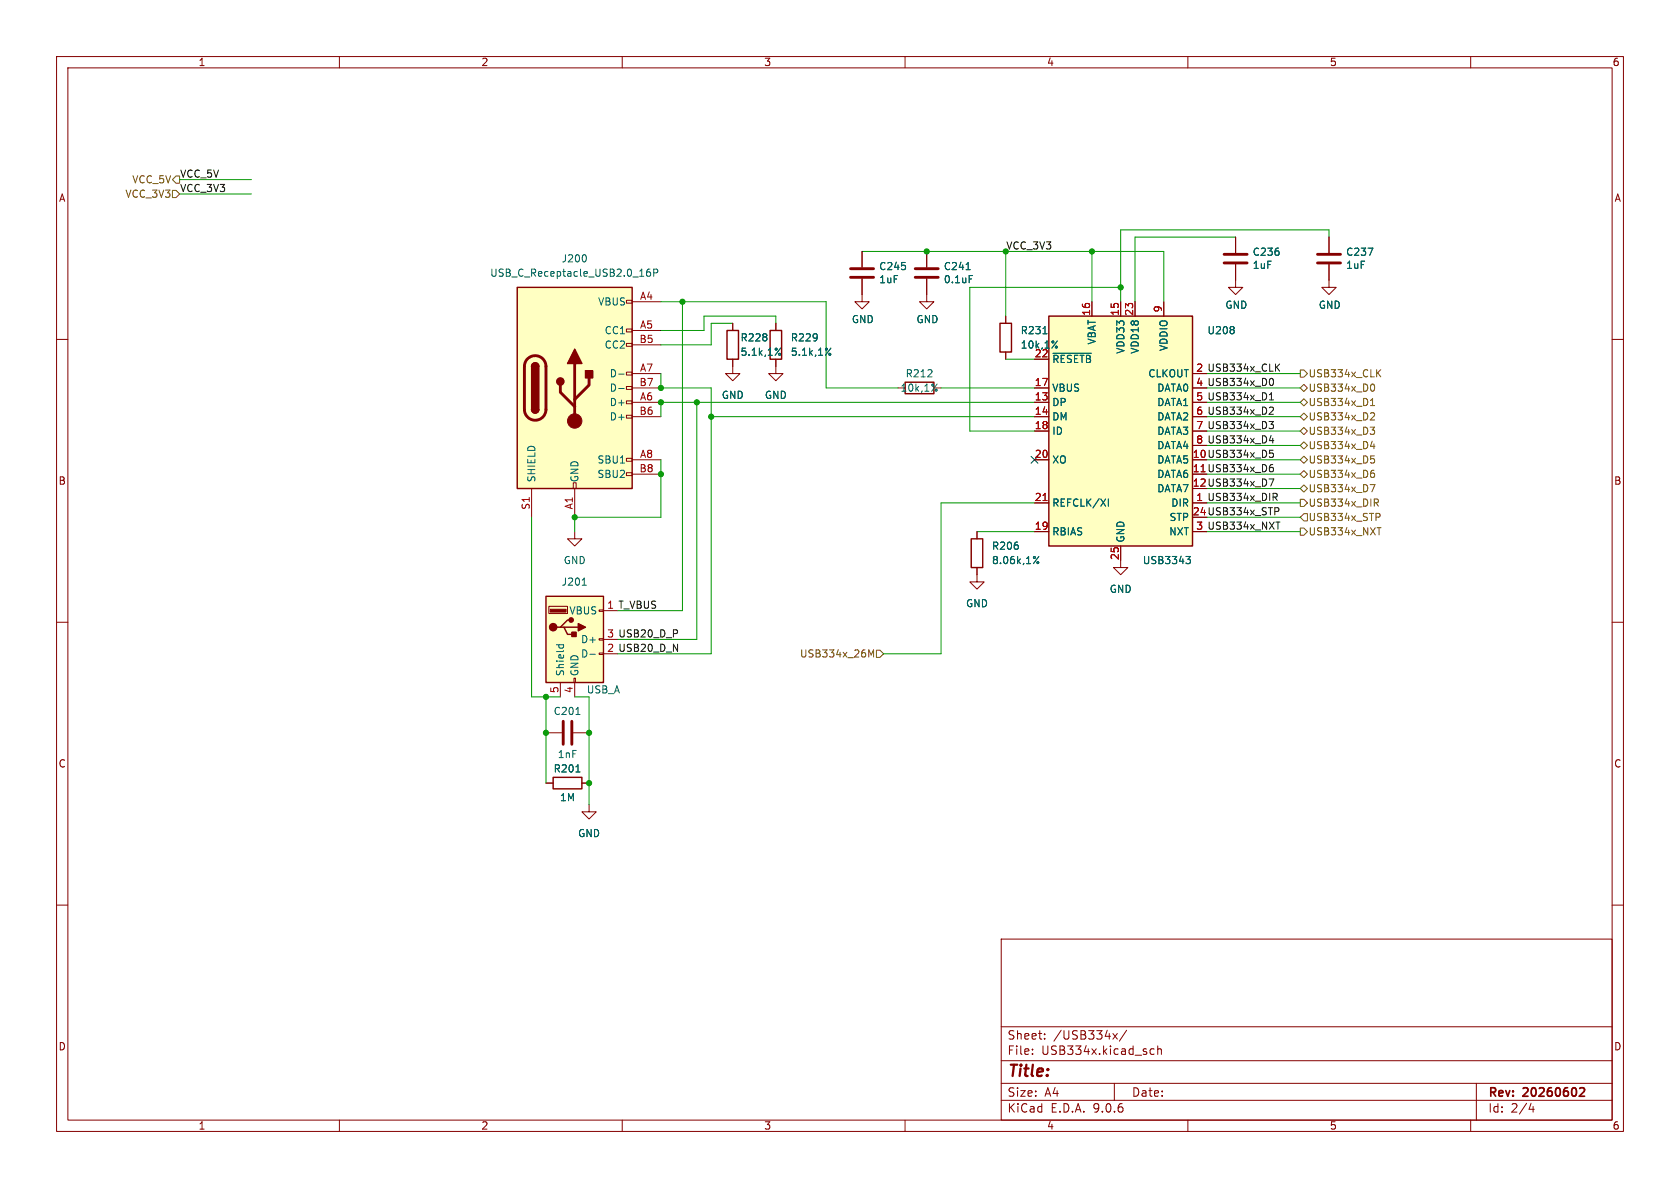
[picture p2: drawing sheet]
(kicad_sch
 (version 20250114)
 (generator "eeschema")
 (generator_version "9.0")
 (paper "A4")
 (title_block
  (rev "20260602"))
 (lib_symbols
  (symbol "Connector:USB_A"
   (pin_names
    (offset 1.016)) (exclude_from_sim no) (in_bom yes) (on_board yes)
   (property "Reference" "J" (at -5.08 11.43 0) (effects (font (size 1.27 1.27)) (justify left)))
   (property "Value" "USB_A" (at -5.08 8.89 0) (effects (font (size 1.27 1.27)) (justify left)))
   (property "Footprint" "" (at 3.81 -1.27 0) (effects (font (size 1.27 1.27)) (hide yes)))
   (property "Datasheet" "~" (at 3.81 -1.27 0) (effects (font (size 1.27 1.27)) (hide yes)))
   (property "Description" "USB Type A connector" (at 0 0 0) (effects (font (size 1.27 1.27)) (hide yes)))
   (symbol "USB_A_0_1"
    (rectangle (start -5.08 -7.62) (end 5.08 7.62) (stroke (width 0.254) (type default)) (fill (type background)))
    (circle (center -3.81 2.159) (radius 0.635) (stroke (width 0.254) (type default)) (fill (type outline)))
    (polyline (pts (xy -3.175 2.159) (xy -2.54 2.159) (xy -1.27 3.429) (xy -0.635 3.429)) (stroke (width 0.254) (type default)) (fill (type none)))
    (polyline (pts (xy -2.54 2.159) (xy -1.905 2.159) (xy -1.27 0.889) (xy 0 0.889)) (stroke (width 0.254) (type default)) (fill (type none)))
    (rectangle (start -1.524 4.826) (end -4.318 5.334) (stroke (width 0) (type default)) (fill (type outline)))
    (rectangle (start -1.27 4.572) (end -4.572 5.842) (stroke (width 0) (type default)) (fill (type none)))
    (circle (center -0.635 3.429) (radius 0.381) (stroke (width 0.254) (type default)) (fill (type outline)))
    (rectangle (start -0.127 -7.62) (end 0.127 -6.858) (stroke (width 0) (type default)) (fill (type none)))
    (rectangle (start 0.254 1.27) (end -0.508 0.508) (stroke (width 0.254) (type default)) (fill (type outline)))
    (polyline (pts (xy 0.635 2.794) (xy 0.635 1.524) (xy 1.905 2.159) (xy 0.635 2.794)) (stroke (width 0.254) (type default)) (fill (type outline)))
    (rectangle (start 5.08 4.953) (end 4.318 5.207) (stroke (width 0) (type default)) (fill (type none)))
    (rectangle (start 5.08 -0.127) (end 4.318 0.127) (stroke (width 0) (type default)) (fill (type none)))
    (rectangle (start 5.08 -2.667) (end 4.318 -2.413) (stroke (width 0) (type default)) (fill (type none))))
   (symbol "USB_A_1_1"
    (polyline (pts (xy -1.905 2.159) (xy 0.635 2.159)) (stroke (width 0.254) (type default)) (fill (type none)))
    (pin passive line (at -2.54 -10.16 90) (length 2.54) (name "Shield" (effects (font (size 1.27 1.27)))) (number "5" (effects (font (size 1.27 1.27)))))
    (pin power_in line (at 0 -10.16 90) (length 2.54) (name "GND" (effects (font (size 1.27 1.27)))) (number "4" (effects (font (size 1.27 1.27)))))
    (pin power_in line (at 7.62 5.08 180) (length 2.54) (name "VBUS" (effects (font (size 1.27 1.27)))) (number "1" (effects (font (size 1.27 1.27)))))
    (pin bidirectional line (at 7.62 0 180) (length 2.54) (name "D+" (effects (font (size 1.27 1.27)))) (number "3" (effects (font (size 1.27 1.27)))))
    (pin bidirectional line (at 7.62 -2.54 180) (length 2.54) (name "D-" (effects (font (size 1.27 1.27)))) (number "2" (effects (font (size 1.27 1.27))))))
   (embedded_fonts no))
  (symbol "Connector:USB_C_Receptacle_USB2.0_16P"
   (pin_names
    (offset 1.016)) (exclude_from_sim no) (in_bom yes) (on_board yes)
   (property "Reference" "J" (at 0 22.225 0) (effects (font (size 1.27 1.27))))
   (property "Value" "USB_C_Receptacle_USB2.0_16P" (at 0 19.685 0) (effects (font (size 1.27 1.27))))
   (property "Footprint" "" (at 3.81 0 0) (effects (font (size 1.27 1.27)) (hide yes)))
   (property "Datasheet" "https://www.usb.org/sites/default/files/documents/usb_type-c.zip" (at 3.81 0 0) (effects (font (size 1.27 1.27)) (hide yes)))
   (property "Description" "USB 2.0-only 16P Type-C Receptacle connector" (at 0 0 0) (effects (font (size 1.27 1.27)) (hide yes)))
   (symbol "USB_C_Receptacle_USB2.0_16P_0_0"
    (rectangle (start -0.254 -17.78) (end 0.254 -16.764) (stroke (width 0) (type default)) (fill (type none)))
    (rectangle (start 10.16 15.494) (end 9.144 14.986) (stroke (width 0) (type default)) (fill (type none)))
    (rectangle (start 10.16 10.414) (end 9.144 9.906) (stroke (width 0) (type default)) (fill (type none)))
    (rectangle (start 10.16 7.874) (end 9.144 7.366) (stroke (width 0) (type default)) (fill (type none)))
    (rectangle (start 10.16 2.794) (end 9.144 2.286) (stroke (width 0) (type default)) (fill (type none)))
    (rectangle (start 10.16 0.254) (end 9.144 -0.254) (stroke (width 0) (type default)) (fill (type none)))
    (rectangle (start 10.16 -2.286) (end 9.144 -2.794) (stroke (width 0) (type default)) (fill (type none)))
    (rectangle (start 10.16 -4.826) (end 9.144 -5.334) (stroke (width 0) (type default)) (fill (type none)))
    (rectangle (start 10.16 -12.446) (end 9.144 -12.954) (stroke (width 0) (type default)) (fill (type none)))
    (rectangle (start 10.16 -14.986) (end 9.144 -15.494) (stroke (width 0) (type default)) (fill (type none))))
   (symbol "USB_C_Receptacle_USB2.0_16P_0_1"
    (rectangle (start -10.16 17.78) (end 10.16 -17.78) (stroke (width 0.254) (type default)) (fill (type background)))
    (polyline (pts (xy -8.89 -3.81) (xy -8.89 3.81)) (stroke (width 0.508) (type default)) (fill (type none)))
    (rectangle (start -7.62 -3.81) (end -6.35 3.81) (stroke (width 0.254) (type default)) (fill (type outline)))
    (arc (start -7.62 3.81) (mid -6.985 4.4423) (end -6.35 3.81) (stroke (width 0.254) (type default)) (fill (type none)))
    (arc (start -7.62 3.81) (mid -6.985 4.4423) (end -6.35 3.81) (stroke (width 0.254) (type default)) (fill (type outline)))
    (arc (start -8.89 3.81) (mid -6.985 5.7067) (end -5.08 3.81) (stroke (width 0.508) (type default)) (fill (type none)))
    (arc (start -5.08 -3.81) (mid -6.985 -5.7067) (end -8.89 -3.81) (stroke (width 0.508) (type default)) (fill (type none)))
    (arc (start -6.35 -3.81) (mid -6.985 -4.4423) (end -7.62 -3.81) (stroke (width 0.254) (type default)) (fill (type none)))
    (arc (start -6.35 -3.81) (mid -6.985 -4.4423) (end -7.62 -3.81) (stroke (width 0.254) (type default)) (fill (type outline)))
    (polyline (pts (xy -5.08 3.81) (xy -5.08 -3.81)) (stroke (width 0.508) (type default)) (fill (type none)))
    (circle (center -2.54 1.143) (radius 0.635) (stroke (width 0.254) (type default)) (fill (type outline)))
    (polyline (pts (xy -1.27 4.318) (xy 0 6.858) (xy 1.27 4.318) (xy -1.27 4.318)) (stroke (width 0.254) (type default)) (fill (type outline)))
    (polyline (pts (xy 0 -2.032) (xy 2.54 0.508) (xy 2.54 1.778)) (stroke (width 0.508) (type default)) (fill (type none)))
    (polyline (pts (xy 0 -3.302) (xy -2.54 -0.762) (xy -2.54 0.508)) (stroke (width 0.508) (type default)) (fill (type none)))
    (polyline (pts (xy 0 -5.842) (xy 0 4.318)) (stroke (width 0.508) (type default)) (fill (type none)))
    (circle (center 0 -5.842) (radius 1.27) (stroke (width 0) (type default)) (fill (type outline)))
    (rectangle (start 1.905 1.778) (end 3.175 3.048) (stroke (width 0.254) (type default)) (fill (type outline))))
   (symbol "USB_C_Receptacle_USB2.0_16P_1_1"
    (pin passive line (at -7.62 -22.86 90) (length 5.08) (name "SHIELD" (effects (font (size 1.27 1.27)))) (number "S1" (effects (font (size 1.27 1.27)))))
    (pin passive line (at 0 -22.86 90) (length 5.08) (name "GND" (effects (font (size 1.27 1.27)))) (number "A1" (effects (font (size 1.27 1.27)))))
    (pin passive line (at 0 -22.86 90) (length 5.08) (hide yes) (name "GND" (effects (font (size 1.27 1.27)))) (number "A12" (effects (font (size 1.27 1.27)))))
    (pin passive line (at 0 -22.86 90) (length 5.08) (hide yes) (name "GND" (effects (font (size 1.27 1.27)))) (number "B1" (effects (font (size 1.27 1.27)))))
    (pin passive line (at 0 -22.86 90) (length 5.08) (hide yes) (name "GND" (effects (font (size 1.27 1.27)))) (number "B12" (effects (font (size 1.27 1.27)))))
    (pin passive line (at 15.24 15.24 180) (length 5.08) (name "VBUS" (effects (font (size 1.27 1.27)))) (number "A4" (effects (font (size 1.27 1.27)))))
    (pin passive line (at 15.24 15.24 180) (length 5.08) (hide yes) (name "VBUS" (effects (font (size 1.27 1.27)))) (number "A9" (effects (font (size 1.27 1.27)))))
    (pin passive line (at 15.24 15.24 180) (length 5.08) (hide yes) (name "VBUS" (effects (font (size 1.27 1.27)))) (number "B4" (effects (font (size 1.27 1.27)))))
    (pin passive line (at 15.24 15.24 180) (length 5.08) (hide yes) (name "VBUS" (effects (font (size 1.27 1.27)))) (number "B9" (effects (font (size 1.27 1.27)))))
    (pin bidirectional line (at 15.24 10.16 180) (length 5.08) (name "CC1" (effects (font (size 1.27 1.27)))) (number "A5" (effects (font (size 1.27 1.27)))))
    (pin bidirectional line (at 15.24 7.62 180) (length 5.08) (name "CC2" (effects (font (size 1.27 1.27)))) (number "B5" (effects (font (size 1.27 1.27)))))
    (pin bidirectional line (at 15.24 2.54 180) (length 5.08) (name "D-" (effects (font (size 1.27 1.27)))) (number "A7" (effects (font (size 1.27 1.27)))))
    (pin bidirectional line (at 15.24 0 180) (length 5.08) (name "D-" (effects (font (size 1.27 1.27)))) (number "B7" (effects (font (size 1.27 1.27)))))
    (pin bidirectional line (at 15.24 -2.54 180) (length 5.08) (name "D+" (effects (font (size 1.27 1.27)))) (number "A6" (effects (font (size 1.27 1.27)))))
    (pin bidirectional line (at 15.24 -5.08 180) (length 5.08) (name "D+" (effects (font (size 1.27 1.27)))) (number "B6" (effects (font (size 1.27 1.27)))))
    (pin bidirectional line (at 15.24 -12.7 180) (length 5.08) (name "SBU1" (effects (font (size 1.27 1.27)))) (number "A8" (effects (font (size 1.27 1.27)))))
    (pin bidirectional line (at 15.24 -15.24 180) (length 5.08) (name "SBU2" (effects (font (size 1.27 1.27)))) (number "B8" (effects (font (size 1.27 1.27))))))
   (embedded_fonts no))
  (symbol "Device:C"
   (pin_numbers (hide yes))
   (pin_names
    (offset 0.254)) (exclude_from_sim no) (in_bom yes) (on_board yes)
   (property "Reference" "C" (at 0.635 2.54 0) (effects (font (size 1.27 1.27)) (justify left)))
   (property "Value" "C" (at 0.635 -2.54 0) (effects (font (size 1.27 1.27)) (justify left)))
   (property "Footprint" "" (at 0.9652 -3.81 0) (effects (font (size 1.27 1.27)) (hide yes)))
   (property "Datasheet" "~" (at 0 0 0) (effects (font (size 1.27 1.27)) (hide yes)))
   (property "Description" "Unpolarized capacitor" (at 0 0 0) (effects (font (size 1.27 1.27)) (hide yes)))
   (symbol "C_0_1"
    (polyline (pts (xy -2.032 0.762) (xy 2.032 0.762)) (stroke (width 0.508) (type default)) (fill (type none)))
    (polyline (pts (xy -2.032 -0.762) (xy 2.032 -0.762)) (stroke (width 0.508) (type default)) (fill (type none))))
   (symbol "C_1_1"
    (pin passive line (at 0 3.81 270) (length 2.794) (name "~" (effects (font (size 1.27 1.27)))) (number "1" (effects (font (size 1.27 1.27)))))
    (pin passive line (at 0 -3.81 90) (length 2.794) (name "~" (effects (font (size 1.27 1.27)))) (number "2" (effects (font (size 1.27 1.27))))))
   (embedded_fonts no))
  (symbol "Device:R"
   (pin_numbers (hide yes))
   (pin_names
    (offset 0)) (exclude_from_sim no) (in_bom yes) (on_board yes)
   (property "Reference" "R" (at 2.032 0 90) (effects (font (size 1.27 1.27))))
   (property "Value" "R" (at 0 0 90) (effects (font (size 1.27 1.27))))
   (property "Footprint" "" (at -1.778 0 90) (effects (font (size 1.27 1.27)) (hide yes)))
   (property "Datasheet" "~" (at 0 0 0) (effects (font (size 1.27 1.27)) (hide yes)))
   (property "Description" "Resistor" (at 0 0 0) (effects (font (size 1.27 1.27)) (hide yes)))
   (symbol "R_0_1"
    (rectangle (start -1.016 -2.54) (end 1.016 2.54) (stroke (width 0.254) (type default)) (fill (type none))))
   (symbol "R_1_1"
    (pin passive line (at 0 3.81 270) (length 1.27) (name "~" (effects (font (size 1.27 1.27)))) (number "1" (effects (font (size 1.27 1.27)))))
    (pin passive line (at 0 -3.81 90) (length 1.27) (name "~" (effects (font (size 1.27 1.27)))) (number "2" (effects (font (size 1.27 1.27))))))
   (embedded_fonts no))
  (symbol "Interface_USB:USB3343" (exclude_from_sim no) (in_bom yes) (on_board yes)
   (property "Reference" "U" (at 0 2.54 0) (effects (font (size 1.27 1.27))))
   (property "Value" "USB3343" (at 0 0 0) (effects (font (size 1.27 1.27))))
   (property "Footprint" "Package_DFN_QFN:QFN-24-1EP_4x4mm_P0.5mm_EP2.6x2.6mm" (at 12.7 5.08 0) (effects (font (size 1.27 1.27)) (hide yes)))
   (property "Datasheet" "http://ww1.microchip.com/downloads/en/DeviceDoc/334x.pdf" (at 12.7 7.62 0) (effects (font (size 1.27 1.27)) (hide yes)))
   (property "Description" "Hi-Speed USB ULPI Transceiver, QFN-24" (at 0 0 0) (effects (font (size 1.27 1.27)) (hide yes)))
   (symbol "USB3343_0_1"
    (rectangle (start -12.7 20.32) (end 12.7 -20.32) (stroke (width 0.254) (type default)) (fill (type background))))
   (symbol "USB3343_1_1"
    (pin input line (at -15.24 12.7 0) (length 2.54) (name "~{RESETB}" (effects (font (size 1.27 1.27)))) (number "22" (effects (font (size 1.27 1.27)))))
    (pin input line (at -15.24 7.62 0) (length 2.54) (name "VBUS" (effects (font (size 1.27 1.27)))) (number "17" (effects (font (size 1.27 1.27)))))
    (pin bidirectional line (at -15.24 5.08 0) (length 2.54) (name "DP" (effects (font (size 1.27 1.27)))) (number "13" (effects (font (size 1.27 1.27)))))
    (pin bidirectional line (at -15.24 2.54 0) (length 2.54) (name "DM" (effects (font (size 1.27 1.27)))) (number "14" (effects (font (size 1.27 1.27)))))
    (pin input line (at -15.24 0 0) (length 2.54) (name "ID" (effects (font (size 1.27 1.27)))) (number "18" (effects (font (size 1.27 1.27)))))
    (pin output line (at -15.24 -5.08 0) (length 2.54) (name "XO" (effects (font (size 1.27 1.27)))) (number "20" (effects (font (size 1.27 1.27)))))
    (pin input line (at -15.24 -12.7 0) (length 2.54) (name "REFCLK/XI" (effects (font (size 1.27 1.27)))) (number "21" (effects (font (size 1.27 1.27)))))
    (pin passive line (at -15.24 -17.78 0) (length 2.54) (name "RBIAS" (effects (font (size 1.27 1.27)))) (number "19" (effects (font (size 1.27 1.27)))))
    (pin power_in line (at -5.08 22.86 270) (length 2.54) (name "VBAT" (effects (font (size 1.27 1.27)))) (number "16" (effects (font (size 1.27 1.27)))))
    (pin power_out line (at 0 22.86 270) (length 2.54) (name "VDD33" (effects (font (size 1.27 1.27)))) (number "15" (effects (font (size 1.27 1.27)))))
    (pin power_in line (at 0 -22.86 90) (length 2.54) (name "GND" (effects (font (size 1.27 1.27)))) (number "25" (effects (font (size 1.27 1.27)))))
    (pin power_out line (at 2.54 22.86 270) (length 2.54) (name "VDD18" (effects (font (size 1.27 1.27)))) (number "23" (effects (font (size 1.27 1.27)))))
    (pin power_in line (at 7.62 22.86 270) (length 2.54) (name "VDDIO" (effects (font (size 1.27 1.27)))) (number "9" (effects (font (size 1.27 1.27)))))
    (pin output line (at 15.24 10.16 180) (length 2.54) (name "CLKOUT" (effects (font (size 1.27 1.27)))) (number "2" (effects (font (size 1.27 1.27)))))
    (pin bidirectional line (at 15.24 7.62 180) (length 2.54) (name "DATA0" (effects (font (size 1.27 1.27)))) (number "4" (effects (font (size 1.27 1.27)))))
    (pin bidirectional line (at 15.24 5.08 180) (length 2.54) (name "DATA1" (effects (font (size 1.27 1.27)))) (number "5" (effects (font (size 1.27 1.27)))))
    (pin bidirectional line (at 15.24 2.54 180) (length 2.54) (name "DATA2" (effects (font (size 1.27 1.27)))) (number "6" (effects (font (size 1.27 1.27)))))
    (pin bidirectional line (at 15.24 0 180) (length 2.54) (name "DATA3" (effects (font (size 1.27 1.27)))) (number "7" (effects (font (size 1.27 1.27)))))
    (pin bidirectional line (at 15.24 -2.54 180) (length 2.54) (name "DATA4" (effects (font (size 1.27 1.27)))) (number "8" (effects (font (size 1.27 1.27)))))
    (pin bidirectional line (at 15.24 -5.08 180) (length 2.54) (name "DATA5" (effects (font (size 1.27 1.27)))) (number "10" (effects (font (size 1.27 1.27)))))
    (pin bidirectional line (at 15.24 -7.62 180) (length 2.54) (name "DATA6" (effects (font (size 1.27 1.27)))) (number "11" (effects (font (size 1.27 1.27)))))
    (pin bidirectional line (at 15.24 -10.16 180) (length 2.54) (name "DATA7" (effects (font (size 1.27 1.27)))) (number "12" (effects (font (size 1.27 1.27)))))
    (pin output line (at 15.24 -12.7 180) (length 2.54) (name "DIR" (effects (font (size 1.27 1.27)))) (number "1" (effects (font (size 1.27 1.27)))))
    (pin input line (at 15.24 -15.24 180) (length 2.54) (name "STP" (effects (font (size 1.27 1.27)))) (number "24" (effects (font (size 1.27 1.27)))))
    (pin output line (at 15.24 -17.78 180) (length 2.54) (name "NXT" (effects (font (size 1.27 1.27)))) (number "3" (effects (font (size 1.27 1.27))))))
   (embedded_fonts no))
  (symbol "power:GND"
   (power)
   (pin_names
    (offset 0)) (exclude_from_sim no) (in_bom yes) (on_board yes)
   (property "Reference" "#PWR" (at 0 -6.35 0) (effects (font (size 1.27 1.27)) (hide yes)))
   (property "Value" "GND" (at 0 -3.81 0) (effects (font (size 1.27 1.27))))
   (property "Footprint" "" (at 0 0 0) (effects (font (size 1.27 1.27)) (hide yes)))
   (property "Datasheet" "" (at 0 0 0) (effects (font (size 1.27 1.27)) (hide yes)))
   (property "Description" "Power symbol creates a global label with name \"GND\" , ground" (at 0 0 0) (effects (font (size 1.27 1.27)) (hide yes)))
   (symbol "GND_0_1"
    (polyline (pts (xy 0 0) (xy 0 -1.27) (xy 1.27 -1.27) (xy 0 -2.54) (xy -1.27 -1.27) (xy 0 -1.27)) (stroke (width 0) (type default)) (fill (type none))))
   (symbol "GND_1_1"
    (pin power_in line (at 0 0 270) (length 0) (hide yes) (name "GND" (effects (font (size 1.27 1.27)))) (number "1" (effects (font (size 1.27 1.27))))))
   (embedded_fonts no)))
 (junction
  (at 104.14 138.43)
  (diameter 0)
  (color 0 0 0 0))
 (junction
  (at 163.83 44.45)
  (diameter 0)
  (color 0 0 0 0))
 (junction
  (at 198.12 50.8)
  (diameter 0)
  (color 0 0 0 0))
 (junction
  (at 125.73 73.66)
  (diameter 0)
  (color 0 0 0 0))
 (junction
  (at 123.19 71.12)
  (diameter 0)
  (color 0 0 0 0))
 (junction
  (at 120.65 53.34)
  (diameter 0)
  (color 0 0 0 0))
 (junction
  (at 193.04 44.45)
  (diameter 0)
  (color 0 0 0 0))
 (junction
  (at 96.52 123.19)
  (diameter 0)
  (color 0 0 0 0))
 (junction
  (at 101.6 91.44)
  (diameter 0)
  (color 0 0 0 0))
 (junction
  (at 116.84 68.58)
  (diameter 0)
  (color 0 0 0 0))
 (junction
  (at 116.84 83.82)
  (diameter 0)
  (color 0 0 0 0))
 (junction
  (at 96.52 129.54)
  (diameter 0)
  (color 0 0 0 0))
 (junction
  (at 177.8 44.45)
  (diameter 0)
  (color 0 0 0 0))
 (junction
  (at 104.14 129.54)
  (diameter 0)
  (color 0 0 0 0))
 (junction
  (at 116.84 71.12)
  (diameter 0)
  (color 0 0 0 0))
 (no_connect
  (at 182.88 81.28))
 (wire
  (pts (xy 137.16 55.88) (xy 137.16 57.15))
  (stroke (width 0) (type default)))
 (wire
  (pts (xy 158.75 68.58) (xy 146.05 68.58))
  (stroke (width 0) (type default)))
 (wire
  (pts (xy 116.84 71.12) (xy 116.84 73.66))
  (stroke (width 0) (type default)))
 (wire
  (pts (xy 200.66 41.91) (xy 218.44 41.91))
  (stroke (width 0) (type default)))
 (wire
  (pts (xy 124.46 58.42) (xy 124.46 55.88))
  (stroke (width 0) (type default)))
 (wire
  (pts (xy 198.12 40.64) (xy 234.95 40.64))
  (stroke (width 0) (type default)))
 (wire
  (pts (xy 152.4 44.45) (xy 163.83 44.45))
  (stroke (width 0) (type default)))
 (wire
  (pts (xy 104.14 138.43) (xy 104.14 129.54))
  (stroke (width 0) (type default)))
 (wire
  (pts (xy 177.8 44.45) (xy 193.04 44.45))
  (stroke (width 0) (type default)))
 (wire
  (pts (xy 213.36 83.82) (xy 229.87 83.82))
  (stroke (width 0) (type default)))
 (wire
  (pts (xy 116.84 91.44) (xy 116.84 83.82))
  (stroke (width 0) (type default)))
 (wire
  (pts (xy 213.36 76.2) (xy 229.87 76.2))
  (stroke (width 0) (type default)))
 (wire
  (pts (xy 166.37 88.9) (xy 182.88 88.9))
  (stroke (width 0) (type default)))
 (wire
  (pts (xy 123.19 113.03) (xy 123.19 71.12))
  (stroke (width 0) (type default)))
 (wire
  (pts (xy 125.73 73.66) (xy 125.73 115.57))
  (stroke (width 0) (type default)))
 (wire
  (pts (xy 125.73 73.66) (xy 182.88 73.66))
  (stroke (width 0) (type default)))
 (wire
  (pts (xy 104.14 142.24) (xy 104.14 138.43))
  (stroke (width 0) (type default)))
 (wire
  (pts (xy 125.73 57.15) (xy 125.73 60.96))
  (stroke (width 0) (type default)))
 (wire
  (pts (xy 123.19 71.12) (xy 182.88 71.12))
  (stroke (width 0) (type default)))
 (wire
  (pts (xy 166.37 88.9) (xy 166.37 115.57))
  (stroke (width 0) (type default)))
 (wire
  (pts (xy 93.98 91.44) (xy 93.98 123.19))
  (stroke (width 0) (type default)))
 (wire
  (pts (xy 193.04 44.45) (xy 205.74 44.45))
  (stroke (width 0) (type default)))
 (wire
  (pts (xy 213.36 86.36) (xy 229.87 86.36))
  (stroke (width 0) (type default)))
 (wire
  (pts (xy 198.12 50.8) (xy 198.12 40.64))
  (stroke (width 0) (type default)))
 (wire
  (pts (xy 146.05 53.34) (xy 120.65 53.34))
  (stroke (width 0) (type default)))
 (wire
  (pts (xy 104.14 123.19) (xy 101.6 123.19))
  (stroke (width 0) (type default)))
 (wire
  (pts (xy 213.36 66.04) (xy 229.87 66.04))
  (stroke (width 0) (type default)))
 (wire
  (pts (xy 116.84 60.96) (xy 125.73 60.96))
  (stroke (width 0) (type default)))
 (wire
  (pts (xy 156.21 115.57) (xy 166.37 115.57))
  (stroke (width 0) (type default)))
 (wire
  (pts (xy 123.19 71.12) (xy 116.84 71.12))
  (stroke (width 0) (type default)))
 (wire
  (pts (xy 172.72 93.98) (xy 182.88 93.98))
  (stroke (width 0) (type default)))
 (wire
  (pts (xy 200.66 53.34) (xy 200.66 41.91))
  (stroke (width 0) (type default)))
 (wire
  (pts (xy 31.75 34.29) (xy 44.45 34.29))
  (stroke (width 0) (type default)))
 (wire
  (pts (xy 109.22 113.03) (xy 123.19 113.03))
  (stroke (width 0) (type default)))
 (wire
  (pts (xy 116.84 66.04) (xy 116.84 68.58))
  (stroke (width 0) (type default)))
 (wire
  (pts (xy 234.95 40.64) (xy 234.95 41.91))
  (stroke (width 0) (type default)))
 (wire
  (pts (xy 101.6 91.44) (xy 101.6 93.98))
  (stroke (width 0) (type default)))
 (wire
  (pts (xy 177.8 63.5) (xy 182.88 63.5))
  (stroke (width 0) (type default)))
 (wire
  (pts (xy 205.74 44.45) (xy 205.74 53.34))
  (stroke (width 0) (type default)))
 (wire
  (pts (xy 109.22 107.95) (xy 120.65 107.95))
  (stroke (width 0) (type default)))
 (wire
  (pts (xy 96.52 123.19) (xy 96.52 129.54))
  (stroke (width 0) (type default)))
 (wire
  (pts (xy 213.36 91.44) (xy 229.87 91.44))
  (stroke (width 0) (type default)))
 (wire
  (pts (xy 99.06 123.19) (xy 96.52 123.19))
  (stroke (width 0) (type default)))
 (wire
  (pts (xy 213.36 71.12) (xy 229.87 71.12))
  (stroke (width 0) (type default)))
 (wire
  (pts (xy 177.8 44.45) (xy 177.8 55.88))
  (stroke (width 0) (type default)))
 (wire
  (pts (xy 104.14 129.54) (xy 104.14 123.19))
  (stroke (width 0) (type default)))
 (wire
  (pts (xy 125.73 68.58) (xy 125.73 73.66))
  (stroke (width 0) (type default)))
 (wire
  (pts (xy 171.45 76.2) (xy 182.88 76.2))
  (stroke (width 0) (type default)))
 (wire
  (pts (xy 193.04 44.45) (xy 193.04 53.34))
  (stroke (width 0) (type default)))
 (wire
  (pts (xy 213.36 88.9) (xy 229.87 88.9))
  (stroke (width 0) (type default)))
 (wire
  (pts (xy 171.45 50.8) (xy 198.12 50.8))
  (stroke (width 0) (type default)))
 (wire
  (pts (xy 213.36 68.58) (xy 229.87 68.58))
  (stroke (width 0) (type default)))
 (wire
  (pts (xy 116.84 58.42) (xy 124.46 58.42))
  (stroke (width 0) (type default)))
 (wire
  (pts (xy 120.65 53.34) (xy 116.84 53.34))
  (stroke (width 0) (type default)))
 (wire
  (pts (xy 213.36 81.28) (xy 229.87 81.28))
  (stroke (width 0) (type default)))
 (wire
  (pts (xy 146.05 68.58) (xy 146.05 53.34))
  (stroke (width 0) (type default)))
 (wire
  (pts (xy 31.75 31.75) (xy 44.45 31.75))
  (stroke (width 0) (type default)))
 (wire
  (pts (xy 213.36 93.98) (xy 229.87 93.98))
  (stroke (width 0) (type default)))
 (wire
  (pts (xy 213.36 78.74) (xy 229.87 78.74))
  (stroke (width 0) (type default)))
 (wire
  (pts (xy 116.84 83.82) (xy 116.84 81.28))
  (stroke (width 0) (type default)))
 (wire
  (pts (xy 93.98 123.19) (xy 96.52 123.19))
  (stroke (width 0) (type default)))
 (wire
  (pts (xy 166.37 68.58) (xy 182.88 68.58))
  (stroke (width 0) (type default)))
 (wire
  (pts (xy 124.46 55.88) (xy 137.16 55.88))
  (stroke (width 0) (type default)))
 (wire
  (pts (xy 163.83 44.45) (xy 177.8 44.45))
  (stroke (width 0) (type default)))
 (wire
  (pts (xy 125.73 115.57) (xy 109.22 115.57))
  (stroke (width 0) (type default)))
 (wire
  (pts (xy 101.6 91.44) (xy 116.84 91.44))
  (stroke (width 0) (type default)))
 (wire
  (pts (xy 198.12 50.8) (xy 198.12 53.34))
  (stroke (width 0) (type default)))
 (wire
  (pts (xy 116.84 68.58) (xy 125.73 68.58))
  (stroke (width 0) (type default)))
 (wire
  (pts (xy 171.45 50.8) (xy 171.45 76.2))
  (stroke (width 0) (type default)))
 (wire
  (pts (xy 213.36 73.66) (xy 229.87 73.66))
  (stroke (width 0) (type default)))
 (wire
  (pts (xy 96.52 129.54) (xy 96.52 138.43))
  (stroke (width 0) (type default)))
 (wire
  (pts (xy 129.54 57.15) (xy 125.73 57.15))
  (stroke (width 0) (type default)))
 (wire
  (pts (xy 120.65 107.95) (xy 120.65 53.34))
  (stroke (width 0) (type default)))
 (label "VCC_5V"
  (at 31.75 31.75 0)
  (effects (font (size 1.27 1.27)) (justify left bottom)))
 (label "USB334x_NXT"
  (at 213.36 93.98 0)
  (effects (font (size 1.27 1.27)) (justify left bottom)))
 (label "USB334x_CLK"
  (at 213.36 66.04 0)
  (effects (font (size 1.27 1.27)) (justify left bottom)))
 (label "USB334x_STP"
  (at 213.36 91.44 0)
  (effects (font (size 1.27 1.27)) (justify left bottom)))
 (label "USB20_D_N"
  (at 109.22 115.57 0)
  (effects (font (size 1.27 1.27)) (justify left bottom)))
 (label "USB334x_D4"
  (at 213.36 78.74 0)
  (effects (font (size 1.27 1.27)) (justify left bottom)))
 (label "USB334x_D0"
  (at 213.36 68.58 0)
  (effects (font (size 1.27 1.27)) (justify left bottom)))
 (label "T_VBUS"
  (at 109.22 107.95 0)
  (effects (font (size 1.27 1.27)) (justify left bottom)))
 (label "USB334x_D1"
  (at 213.36 71.12 0)
  (effects (font (size 1.27 1.27)) (justify left bottom)))
 (label "USB334x_D6"
  (at 213.36 83.82 0)
  (effects (font (size 1.27 1.27)) (justify left bottom)))
 (label "USB334x_DIR"
  (at 213.36 88.9 0)
  (effects (font (size 1.27 1.27)) (justify left bottom)))
 (label "VCC_3V3"
  (at 177.8 44.45 0)
  (effects (font (size 1.27 1.27)) (justify left bottom)))
 (label "USB334x_D7"
  (at 213.36 86.36 0)
  (effects (font (size 1.27 1.27)) (justify left bottom)))
 (label "USB334x_D2"
  (at 213.36 73.66 0)
  (effects (font (size 1.27 1.27)) (justify left bottom)))
 (label "USB20_D_P"
  (at 109.22 113.03 0)
  (effects (font (size 1.27 1.27)) (justify left bottom)))
 (label "VCC_3V3"
  (at 31.75 34.29 0)
  (effects (font (size 1.27 1.27)) (justify left bottom)))
 (label "USB334x_D5"
  (at 213.36 81.28 0)
  (effects (font (size 1.27 1.27)) (justify left bottom)))
 (label "USB334x_D3"
  (at 213.36 76.2 0)
  (effects (font (size 1.27 1.27)) (justify left bottom)))
 (hierarchical_label "USB334x_CLK"
  (shape output)
  (at 229.87 66.04 0)
  (effects (font (size 1.27 1.27)) (justify left)))
 (hierarchical_label "VCC_5V"
  (shape output)
  (at 31.75 31.75 180)
  (effects (font (size 1.27 1.27)) (justify right)))
 (hierarchical_label "USB334x_D7"
  (shape bidirectional)
  (at 229.87 86.36 0)
  (effects (font (size 1.27 1.27)) (justify left)))
 (hierarchical_label "USB334x_DIR"
  (shape output)
  (at 229.87 88.9 0)
  (effects (font (size 1.27 1.27)) (justify left)))
 (hierarchical_label "USB334x_STP"
  (shape input)
  (at 229.87 91.44 0)
  (effects (font (size 1.27 1.27)) (justify left)))
 (hierarchical_label "USB334x_D2"
  (shape bidirectional)
  (at 229.87 73.66 0)
  (effects (font (size 1.27 1.27)) (justify left)))
 (hierarchical_label "USB334x_D4"
  (shape bidirectional)
  (at 229.87 78.74 0)
  (effects (font (size 1.27 1.27)) (justify left)))
 (hierarchical_label "USB334x_D6"
  (shape bidirectional)
  (at 229.87 83.82 0)
  (effects (font (size 1.27 1.27)) (justify left)))
 (hierarchical_label "USB334x_D3"
  (shape bidirectional)
  (at 229.87 76.2 0)
  (effects (font (size 1.27 1.27)) (justify left)))
 (hierarchical_label "VCC_3V3"
  (shape input)
  (at 31.75 34.29 180)
  (effects (font (size 1.27 1.27)) (justify right)))
 (hierarchical_label "USB334x_D1"
  (shape bidirectional)
  (at 229.87 71.12 0)
  (effects (font (size 1.27 1.27)) (justify left)))
 (hierarchical_label "USB334x_D5"
  (shape bidirectional)
  (at 229.87 81.28 0)
  (effects (font (size 1.27 1.27)) (justify left)))
 (hierarchical_label "USB334x_26M"
  (shape input)
  (at 156.21 115.57 180)
  (effects (font (size 1.27 1.27)) (justify right)))
 (hierarchical_label "USB334x_D0"
  (shape bidirectional)
  (at 229.87 68.58 0)
  (effects (font (size 1.27 1.27)) (justify left)))
 (hierarchical_label "USB334x_NXT"
  (shape output)
  (at 229.87 93.98 0)
  (effects (font (size 1.27 1.27)) (justify left)))
 (symbol
  (lib_id "Device:R")
  (at 177.8 59.69 0)
  (unit 1)
  (exclude_from_sim no)
  (in_bom yes)
  (on_board yes)
  (dnp no)
  (fields_autoplaced yes)
  (property "Reference" "R231" (at 180.34 58.42 0) (effects (font (size 1.27 1.27)) (justify left)))
  (property "Value" "10k,1%" (at 180.34 60.96 0) (effects (font (size 1.27 1.27)) (justify left)))
  (property "Footprint" "Resistor_SMD:R_0402_1005Metric" (at 176.022 59.69 90) (effects (font (size 1.27 1.27)) (hide yes)))
  (property "Datasheet" "~" (at 177.8 59.69 0) (effects (font (size 1.27 1.27)) (hide yes)))
  (property "Description" "" (at 177.8 59.69 0) (effects (font (size 1.27 1.27))))
  (property "Sim.Device" "" (at 177.8 59.69 0) (effects (font (size 1.27 1.27)) (hide yes)))
  (property "Sim.Pins" "" (at 177.8 59.69 0) (effects (font (size 1.27 1.27)) (hide yes)))
  (pin "2")
  (pin "1"))
 (symbol
  (lib_id "Device:R")
  (at 172.72 97.79 0)
  (unit 1)
  (exclude_from_sim no)
  (in_bom yes)
  (on_board yes)
  (dnp no)
  (fields_autoplaced yes)
  (property "Reference" "R206" (at 175.26 96.52 0) (effects (font (size 1.27 1.27)) (justify left)))
  (property "Value" "8.06k,1%" (at 175.26 99.06 0) (effects (font (size 1.27 1.27)) (justify left)))
  (property "Footprint" "Resistor_SMD:R_0402_1005Metric" (at 170.942 97.79 90) (effects (font (size 1.27 1.27)) (hide yes)))
  (property "Datasheet" "~" (at 172.72 97.79 0) (effects (font (size 1.27 1.27)) (hide yes)))
  (property "Description" "" (at 172.72 97.79 0) (effects (font (size 1.27 1.27))))
  (property "Sim.Device" "" (at 172.72 97.79 0) (effects (font (size 1.27 1.27)) (hide yes)))
  (property "Sim.Pins" "" (at 172.72 97.79 0) (effects (font (size 1.27 1.27)) (hide yes)))
  (pin "2")
  (pin "1"))
 (symbol
  (lib_id "power:GND")
  (at 152.4 52.07 0)
  (unit 1)
  (exclude_from_sim no)
  (in_bom yes)
  (on_board yes)
  (dnp no)
  (property "Reference" "#PWR0205" (at 152.4 58.42 0) (effects (font (size 1.27 1.27)) (hide yes)))
  (property "Value" "GND" (at 152.527 56.4642 0) (effects (font (size 1.27 1.27))))
  (property "Footprint" "" (at 152.4 52.07 0) (effects (font (size 1.27 1.27)) (hide yes)))
  (property "Datasheet" "" (at 152.4 52.07 0) (effects (font (size 1.27 1.27)) (hide yes)))
  (property "Description" "" (at 152.4 52.07 0) (effects (font (size 1.27 1.27))))
  (pin "1"))
 (symbol
  (lib_id "Device:C")
  (at 234.95 45.72 180)
  (unit 1)
  (exclude_from_sim no)
  (in_bom yes)
  (on_board yes)
  (dnp no)
  (property "Reference" "C237" (at 237.871 44.5516 0) (effects (font (size 1.27 1.27)) (justify right)))
  (property "Value" "1uF" (at 237.871 46.863 0) (effects (font (size 1.27 1.27)) (justify right)))
  (property "Footprint" "Capacitor_SMD:C_0402_1005Metric" (at 233.9848 41.91 0) (effects (font (size 1.27 1.27)) (hide yes)))
  (property "Datasheet" "~" (at 234.95 45.72 0) (effects (font (size 1.27 1.27)) (hide yes)))
  (property "Description" "" (at 234.95 45.72 0) (effects (font (size 1.27 1.27))))
  (property "Sim.Device" "" (at 234.95 45.72 0) (effects (font (size 1.27 1.27)) (hide yes)))
  (property "Sim.Pins" "" (at 234.95 45.72 0) (effects (font (size 1.27 1.27)) (hide yes)))
  (pin "1")
  (pin "2"))
 (symbol
  (lib_id "power:GND")
  (at 129.54 64.77 0)
  (unit 1)
  (exclude_from_sim no)
  (in_bom yes)
  (on_board yes)
  (dnp no)
  (fields_autoplaced yes)
  (property "Reference" "#PWR0203" (at 129.54 71.12 0) (effects (font (size 1.27 1.27)) (hide yes)))
  (property "Value" "GND" (at 129.54 69.85 0) (effects (font (size 1.27 1.27))))
  (property "Footprint" "" (at 129.54 64.77 0) (effects (font (size 1.27 1.27)) (hide yes)))
  (property "Datasheet" "" (at 129.54 64.77 0) (effects (font (size 1.27 1.27)) (hide yes)))
  (property "Description" "" (at 129.54 64.77 0) (effects (font (size 1.27 1.27))))
  (pin "1"))
 (symbol
  (lib_id "power:GND")
  (at 163.83 52.07 0)
  (unit 1)
  (exclude_from_sim no)
  (in_bom yes)
  (on_board yes)
  (dnp no)
  (property "Reference" "#PWR0206" (at 163.83 58.42 0) (effects (font (size 1.27 1.27)) (hide yes)))
  (property "Value" "GND" (at 163.957 56.4642 0) (effects (font (size 1.27 1.27))))
  (property "Footprint" "" (at 163.83 52.07 0) (effects (font (size 1.27 1.27)) (hide yes)))
  (property "Datasheet" "" (at 163.83 52.07 0) (effects (font (size 1.27 1.27)) (hide yes)))
  (property "Description" "" (at 163.83 52.07 0) (effects (font (size 1.27 1.27))))
  (pin "1"))
 (symbol
  (lib_id "Connector:USB_A")
  (at 101.6 113.03 0)
  (unit 1)
  (exclude_from_sim no)
  (in_bom yes)
  (on_board yes)
  (dnp no)
  (property "Reference" "J201" (at 101.6 102.87 0) (effects (font (size 1.27 1.27))))
  (property "Value" "USB_A" (at 106.68 121.92 0) (effects (font (size 1.27 1.27))))
  (property "Footprint" "vllogic:USB_AF_SMT" (at 105.41 114.3 0) (effects (font (size 1.27 1.27)) (hide yes)))
  (property "Datasheet" "~" (at 105.41 114.3 0) (effects (font (size 1.27 1.27)) (hide yes)))
  (property "Description" "" (at 101.6 113.03 0) (effects (font (size 1.27 1.27))))
  (property "Sim.Device" "" (at 101.6 113.03 0) (effects (font (size 1.27 1.27)) (hide yes)))
  (property "Sim.Pins" "" (at 101.6 113.03 0) (effects (font (size 1.27 1.27)) (hide yes)))
  (pin "1")
  (pin "3")
  (pin "2")
  (pin "5")
  (pin "4"))
 (symbol
  (lib_id "Device:R")
  (at 100.33 138.43 90)
  (unit 1)
  (exclude_from_sim no)
  (in_bom yes)
  (on_board yes)
  (dnp no)
  (property "Reference" "R201" (at 100.33 135.89 90) (effects (font (size 1.27 1.27))))
  (property "Value" "1M" (at 100.33 140.97 90) (effects (font (size 1.27 1.27))))
  (property "Footprint" "Resistor_SMD:R_0603_1608Metric" (at 100.33 140.208 90) (effects (font (size 1.27 1.27)) (hide yes)))
  (property "Datasheet" "~" (at 100.33 138.43 0) (effects (font (size 1.27 1.27)) (hide yes)))
  (property "Description" "Resistor" (at 100.33 138.43 0) (effects (font (size 1.27 1.27)) (hide yes)))
  (property "Sim.Device" "" (at 100.33 138.43 90) (effects (font (size 1.27 1.27)) (hide yes)))
  (property "Sim.Pins" "" (at 100.33 138.43 90) (effects (font (size 1.27 1.27)) (hide yes)))
  (pin "1")
  (pin "2"))
 (symbol
  (lib_id "Device:R")
  (at 162.56 68.58 90)
  (unit 1)
  (exclude_from_sim no)
  (in_bom yes)
  (on_board yes)
  (dnp no)
  (property "Reference" "R212" (at 162.56 66.04 90) (effects (font (size 1.27 1.27))))
  (property "Value" "10k,1%" (at 162.56 68.58 90) (effects (font (size 1.27 1.27))))
  (property "Footprint" "Resistor_SMD:R_0402_1005Metric" (at 162.56 70.358 90) (effects (font (size 1.27 1.27)) (hide yes)))
  (property "Datasheet" "~" (at 162.56 68.58 0) (effects (font (size 1.27 1.27)) (hide yes)))
  (property "Description" "" (at 162.56 68.58 0) (effects (font (size 1.27 1.27))))
  (property "Sim.Device" "" (at 162.56 68.58 90) (effects (font (size 1.27 1.27)) (hide yes)))
  (property "Sim.Pins" "" (at 162.56 68.58 90) (effects (font (size 1.27 1.27)) (hide yes)))
  (pin "1")
  (pin "2"))
 (symbol
  (lib_id "Device:R")
  (at 137.16 60.96 0)
  (unit 1)
  (exclude_from_sim no)
  (in_bom yes)
  (on_board yes)
  (dnp no)
  (fields_autoplaced yes)
  (property "Reference" "R229" (at 139.7 59.69 0) (effects (font (size 1.27 1.27)) (justify left)))
  (property "Value" "5.1k,1%" (at 139.7 62.23 0) (effects (font (size 1.27 1.27)) (justify left)))
  (property "Footprint" "Resistor_SMD:R_0402_1005Metric" (at 135.382 60.96 90) (effects (font (size 1.27 1.27)) (hide yes)))
  (property "Datasheet" "~" (at 137.16 60.96 0) (effects (font (size 1.27 1.27)) (hide yes)))
  (property "Description" "" (at 137.16 60.96 0) (effects (font (size 1.27 1.27))))
  (property "Sim.Device" "" (at 137.16 60.96 0) (effects (font (size 1.27 1.27)) (hide yes)))
  (property "Sim.Pins" "" (at 137.16 60.96 0) (effects (font (size 1.27 1.27)) (hide yes)))
  (pin "2")
  (pin "1"))
 (symbol
  (lib_id "Device:C")
  (at 163.83 48.26 180)
  (unit 1)
  (exclude_from_sim no)
  (in_bom yes)
  (on_board yes)
  (dnp no)
  (property "Reference" "C241" (at 166.751 47.0916 0) (effects (font (size 1.27 1.27)) (justify right)))
  (property "Value" "0.1uF" (at 166.751 49.403 0) (effects (font (size 1.27 1.27)) (justify right)))
  (property "Footprint" "Capacitor_SMD:C_0402_1005Metric" (at 162.8648 44.45 0) (effects (font (size 1.27 1.27)) (hide yes)))
  (property "Datasheet" "~" (at 163.83 48.26 0) (effects (font (size 1.27 1.27)) (hide yes)))
  (property "Description" "" (at 163.83 48.26 0) (effects (font (size 1.27 1.27))))
  (property "Sim.Device" "" (at 163.83 48.26 0) (effects (font (size 1.27 1.27)) (hide yes)))
  (property "Sim.Pins" "" (at 163.83 48.26 0) (effects (font (size 1.27 1.27)) (hide yes)))
  (pin "1")
  (pin "2"))
 (symbol
  (lib_id "power:GND")
  (at 218.44 49.53 0)
  (unit 1)
  (exclude_from_sim no)
  (in_bom yes)
  (on_board yes)
  (dnp no)
  (property "Reference" "#PWR0209" (at 218.44 55.88 0) (effects (font (size 1.27 1.27)) (hide yes)))
  (property "Value" "GND" (at 218.567 53.9242 0) (effects (font (size 1.27 1.27))))
  (property "Footprint" "" (at 218.44 49.53 0) (effects (font (size 1.27 1.27)) (hide yes)))
  (property "Datasheet" "" (at 218.44 49.53 0) (effects (font (size 1.27 1.27)) (hide yes)))
  (property "Description" "" (at 218.44 49.53 0) (effects (font (size 1.27 1.27))))
  (pin "1"))
 (symbol
  (lib_id "Device:C")
  (at 100.33 129.54 90)
  (unit 1)
  (exclude_from_sim no)
  (in_bom yes)
  (on_board yes)
  (dnp no)
  (property "Reference" "C201" (at 100.33 125.73 90) (effects (font (size 1.27 1.27))))
  (property "Value" "1nF" (at 100.33 133.35 90) (effects (font (size 1.27 1.27))))
  (property "Footprint" "Capacitor_SMD:C_1206_3216Metric" (at 104.14 128.5748 0) (effects (font (size 1.27 1.27)) (hide yes)))
  (property "Datasheet" "~" (at 100.33 129.54 0) (effects (font (size 1.27 1.27)) (hide yes)))
  (property "Description" "" (at 100.33 129.54 0) (effects (font (size 1.27 1.27))))
  (property "Sim.Device" "" (at 100.33 129.54 90) (effects (font (size 1.27 1.27)) (hide yes)))
  (property "Sim.Pins" "" (at 100.33 129.54 90) (effects (font (size 1.27 1.27)) (hide yes)))
  (pin "1")
  (pin "2"))
 (symbol
  (lib_id "power:GND")
  (at 104.14 142.24 0)
  (unit 1)
  (exclude_from_sim no)
  (in_bom yes)
  (on_board yes)
  (dnp no)
  (fields_autoplaced yes)
  (property "Reference" "#PWR0202" (at 104.14 148.59 0) (effects (font (size 1.27 1.27)) (hide yes)))
  (property "Value" "GND" (at 104.14 147.32 0) (effects (font (size 1.27 1.27))))
  (property "Footprint" "" (at 104.14 142.24 0) (effects (font (size 1.27 1.27)) (hide yes)))
  (property "Datasheet" "" (at 104.14 142.24 0) (effects (font (size 1.27 1.27)) (hide yes)))
  (property "Description" "" (at 104.14 142.24 0) (effects (font (size 1.27 1.27))))
  (pin "1"))
 (symbol
  (lib_id "power:GND")
  (at 137.16 64.77 0)
  (unit 1)
  (exclude_from_sim no)
  (in_bom yes)
  (on_board yes)
  (dnp no)
  (fields_autoplaced yes)
  (property "Reference" "#PWR0204" (at 137.16 71.12 0) (effects (font (size 1.27 1.27)) (hide yes)))
  (property "Value" "GND" (at 137.16 69.85 0) (effects (font (size 1.27 1.27))))
  (property "Footprint" "" (at 137.16 64.77 0) (effects (font (size 1.27 1.27)) (hide yes)))
  (property "Datasheet" "" (at 137.16 64.77 0) (effects (font (size 1.27 1.27)) (hide yes)))
  (property "Description" "" (at 137.16 64.77 0) (effects (font (size 1.27 1.27))))
  (pin "1"))
 (symbol
  (lib_id "power:GND")
  (at 234.95 49.53 0)
  (unit 1)
  (exclude_from_sim no)
  (in_bom yes)
  (on_board yes)
  (dnp no)
  (property "Reference" "#PWR0210" (at 234.95 55.88 0) (effects (font (size 1.27 1.27)) (hide yes)))
  (property "Value" "GND" (at 235.077 53.9242 0) (effects (font (size 1.27 1.27))))
  (property "Footprint" "" (at 234.95 49.53 0) (effects (font (size 1.27 1.27)) (hide yes)))
  (property "Datasheet" "" (at 234.95 49.53 0) (effects (font (size 1.27 1.27)) (hide yes)))
  (property "Description" "" (at 234.95 49.53 0) (effects (font (size 1.27 1.27))))
  (pin "1"))
 (symbol
  (lib_id "Interface_USB:USB3343")
  (at 198.12 76.2 0)
  (unit 1)
  (exclude_from_sim no)
  (in_bom yes)
  (on_board yes)
  (dnp no)
  (property "Reference" "U208" (at 213.36 58.42 0) (effects (font (size 1.27 1.27)) (justify left)))
  (property "Value" "USB3343" (at 201.93 99.06 0) (effects (font (size 1.27 1.27)) (justify left)))
  (property "Footprint" "vllogic:QFN-24-1EP_4x4mm_P0.5mm_EP2.6x2.6mm" (at 210.82 71.12 0) (effects (font (size 1.27 1.27)) (hide yes)))
  (property "Datasheet" "http://ww1.microchip.com/downloads/en/DeviceDoc/334x.pdf" (at 210.82 68.58 0) (effects (font (size 1.27 1.27)) (hide yes)))
  (property "Description" "" (at 198.12 76.2 0) (effects (font (size 1.27 1.27))))
  (property "Sim.Device" "" (at 198.12 76.2 0) (effects (font (size 1.27 1.27)) (hide yes)))
  (property "Sim.Pins" "" (at 198.12 76.2 0) (effects (font (size 1.27 1.27)) (hide yes)))
  (pin "15")
  (pin "18")
  (pin "10")
  (pin "21")
  (pin "5")
  (pin "23")
  (pin "7")
  (pin "9")
  (pin "22")
  (pin "25")
  (pin "3")
  (pin "19")
  (pin "14")
  (pin "6")
  (pin "11")
  (pin "24")
  (pin "20")
  (pin "16")
  (pin "2")
  (pin "1")
  (pin "4")
  (pin "12")
  (pin "13")
  (pin "8")
  (pin "17"))
 (symbol
  (lib_id "power:GND")
  (at 198.12 99.06 0)
  (unit 1)
  (exclude_from_sim no)
  (in_bom yes)
  (on_board yes)
  (dnp no)
  (fields_autoplaced yes)
  (property "Reference" "#PWR0208" (at 198.12 105.41 0) (effects (font (size 1.27 1.27)) (hide yes)))
  (property "Value" "GND" (at 198.12 104.14 0) (effects (font (size 1.27 1.27))))
  (property "Footprint" "" (at 198.12 99.06 0) (effects (font (size 1.27 1.27)) (hide yes)))
  (property "Datasheet" "" (at 198.12 99.06 0) (effects (font (size 1.27 1.27)) (hide yes)))
  (property "Description" "" (at 198.12 99.06 0) (effects (font (size 1.27 1.27))))
  (pin "1"))
 (symbol
  (lib_id "Device:R")
  (at 129.54 60.96 0)
  (unit 1)
  (exclude_from_sim no)
  (in_bom yes)
  (on_board yes)
  (dnp no)
  (property "Reference" "R228" (at 130.81 59.69 0) (effects (font (size 1.27 1.27)) (justify left)))
  (property "Value" "5.1k,1%" (at 130.81 62.23 0) (effects (font (size 1.27 1.27)) (justify left)))
  (property "Footprint" "Resistor_SMD:R_0402_1005Metric" (at 127.762 60.96 90) (effects (font (size 1.27 1.27)) (hide yes)))
  (property "Datasheet" "~" (at 129.54 60.96 0) (effects (font (size 1.27 1.27)) (hide yes)))
  (property "Description" "" (at 129.54 60.96 0) (effects (font (size 1.27 1.27))))
  (property "Sim.Device" "" (at 129.54 60.96 0) (effects (font (size 1.27 1.27)) (hide yes)))
  (property "Sim.Pins" "" (at 129.54 60.96 0) (effects (font (size 1.27 1.27)) (hide yes)))
  (pin "2")
  (pin "1"))
 (symbol
  (lib_id "Device:C")
  (at 152.4 48.26 180)
  (unit 1)
  (exclude_from_sim no)
  (in_bom yes)
  (on_board yes)
  (dnp no)
  (property "Reference" "C245" (at 155.321 47.0916 0) (effects (font (size 1.27 1.27)) (justify right)))
  (property "Value" "1uF" (at 155.321 49.403 0) (effects (font (size 1.27 1.27)) (justify right)))
  (property "Footprint" "Capacitor_SMD:C_0402_1005Metric" (at 151.4348 44.45 0) (effects (font (size 1.27 1.27)) (hide yes)))
  (property "Datasheet" "~" (at 152.4 48.26 0) (effects (font (size 1.27 1.27)) (hide yes)))
  (property "Description" "" (at 152.4 48.26 0) (effects (font (size 1.27 1.27))))
  (property "Sim.Device" "" (at 152.4 48.26 0) (effects (font (size 1.27 1.27)) (hide yes)))
  (property "Sim.Pins" "" (at 152.4 48.26 0) (effects (font (size 1.27 1.27)) (hide yes)))
  (pin "1")
  (pin "2"))
 (symbol
  (lib_id "Connector:USB_C_Receptacle_USB2.0_16P")
  (at 101.6 68.58 0)
  (unit 1)
  (exclude_from_sim no)
  (in_bom yes)
  (on_board yes)
  (dnp no)
  (fields_autoplaced yes)
  (property "Reference" "J200" (at 101.6 45.72 0) (effects (font (size 1.27 1.27))))
  (property "Value" "USB_C_Receptacle_USB2.0_16P" (at 101.6 48.26 0) (effects (font (size 1.27 1.27))))
  (property "Footprint" "vllogic:USB_C_Receptacle_16P" (at 105.41 68.58 0) (effects (font (size 1.27 1.27)) (hide yes)))
  (property "Datasheet" "https://www.usb.org/sites/default/files/documents/usb_type-c.zip" (at 105.41 68.58 0) (effects (font (size 1.27 1.27)) (hide yes)))
  (property "Description" "" (at 101.6 68.58 0) (effects (font (size 1.27 1.27))))
  (property "Sim.Device" "" (at 101.6 68.58 0) (effects (font (size 1.27 1.27)) (hide yes)))
  (property "Sim.Pins" "" (at 101.6 68.58 0) (effects (font (size 1.27 1.27)) (hide yes)))
  (pin "B6")
  (pin "A1")
  (pin "A12")
  (pin "B8")
  (pin "B9")
  (pin "A5")
  (pin "A7")
  (pin "B1")
  (pin "B4")
  (pin "A8")
  (pin "B7")
  (pin "A6")
  (pin "A9")
  (pin "A4")
  (pin "B12")
  (pin "S1")
  (pin "B5"))
 (symbol
  (lib_id "power:GND")
  (at 172.72 101.6 0)
  (unit 1)
  (exclude_from_sim no)
  (in_bom yes)
  (on_board yes)
  (dnp no)
  (fields_autoplaced yes)
  (property "Reference" "#PWR0207" (at 172.72 107.95 0) (effects (font (size 1.27 1.27)) (hide yes)))
  (property "Value" "GND" (at 172.72 106.68 0) (effects (font (size 1.27 1.27))))
  (property "Footprint" "" (at 172.72 101.6 0) (effects (font (size 1.27 1.27)) (hide yes)))
  (property "Datasheet" "" (at 172.72 101.6 0) (effects (font (size 1.27 1.27)) (hide yes)))
  (property "Description" "" (at 172.72 101.6 0) (effects (font (size 1.27 1.27))))
  (pin "1"))
 (symbol
  (lib_id "Device:C")
  (at 218.44 45.72 180)
  (unit 1)
  (exclude_from_sim no)
  (in_bom yes)
  (on_board yes)
  (dnp no)
  (property "Reference" "C236" (at 221.361 44.5516 0) (effects (font (size 1.27 1.27)) (justify right)))
  (property "Value" "1uF" (at 221.361 46.863 0) (effects (font (size 1.27 1.27)) (justify right)))
  (property "Footprint" "Capacitor_SMD:C_0402_1005Metric" (at 217.4748 41.91 0) (effects (font (size 1.27 1.27)) (hide yes)))
  (property "Datasheet" "~" (at 218.44 45.72 0) (effects (font (size 1.27 1.27)) (hide yes)))
  (property "Description" "" (at 218.44 45.72 0) (effects (font (size 1.27 1.27))))
  (property "Sim.Device" "" (at 218.44 45.72 0) (effects (font (size 1.27 1.27)) (hide yes)))
  (property "Sim.Pins" "" (at 218.44 45.72 0) (effects (font (size 1.27 1.27)) (hide yes)))
  (pin "1")
  (pin "2"))
 (symbol
  (lib_id "power:GND")
  (at 101.6 93.98 0)
  (unit 1)
  (exclude_from_sim no)
  (in_bom yes)
  (on_board yes)
  (dnp no)
  (fields_autoplaced yes)
  (property "Reference" "#PWR0201" (at 101.6 100.33 0) (effects (font (size 1.27 1.27)) (hide yes)))
  (property "Value" "GND" (at 101.6 99.06 0) (effects (font (size 1.27 1.27))))
  (property "Footprint" "" (at 101.6 93.98 0) (effects (font (size 1.27 1.27)) (hide yes)))
  (property "Datasheet" "" (at 101.6 93.98 0) (effects (font (size 1.27 1.27)) (hide yes)))
  (property "Description" "" (at 101.6 93.98 0) (effects (font (size 1.27 1.27))))
  (pin "1")))
